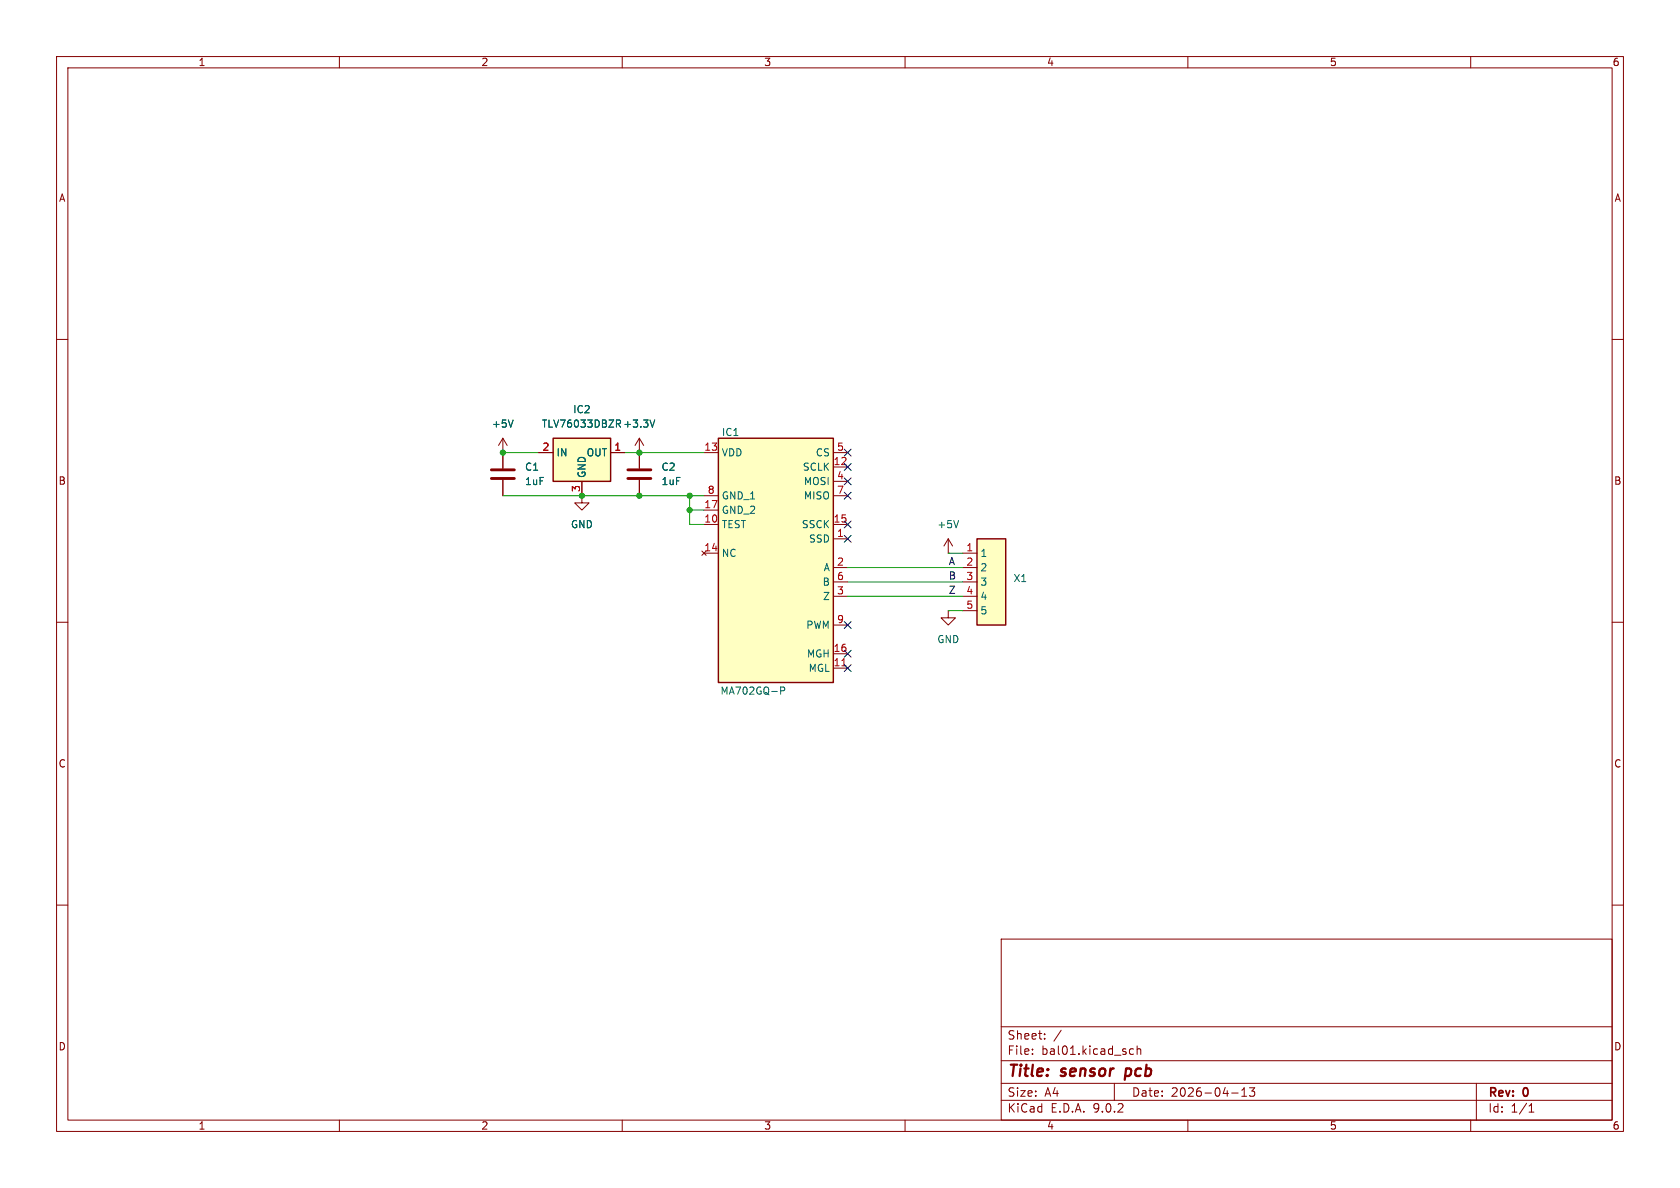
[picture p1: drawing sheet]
<svg xmlns="http://www.w3.org/2000/svg" width="297mm" height="210mm" viewBox="0 0 297 210" stroke-linecap="round" stroke-linejoin="round" font-family="sans-serif">
<g fill="none" stroke="#840000" stroke-width=".18">
<path d="M10 10h277v190h-277zM12 12h273v186h-273zM60 10v2M110 10v2M160 10v2M210 10v2M260 10v2M10 60h2M285 60h2M10 110h2M285 110h2M10 160h2"/>
<path d="M177 166h108v32h-108zM285 160h2M60 198v2M110 198v2M160 198v2M177 194.5h108M177 191.5h108M177 187.5h108M177 181.5h108M182.5 186.3v.1M182.5 185.5v.1M184.7 183.6v.1"/>
<path d="M184.7 182.8v.1M187.6 182.1l-1.3 2M197 191.5v3M200.4 185.5l-.4-.1-.3 .3v.4l.1 .2h.6M201 185.5l.2-.1 .4 .1 .1 .9M201 184.9v1.5M210 198v2M217.7 193.2h1.2M219.5 193.8h.9M219.5 192.7l.5-.4v1.5M220.9 192.3h.9l-.5 .6 .4 .1v.7l-.2 .1h-.4l-.2-.1M260 198v2"/>
<path d="M261 191.5v6.5M270.3 196.6h.9M270.3 195.5l.4-.4v1.5"/>
</g>
<path d="M199.1 188.9l-.3 2" fill="none" stroke="#840000" stroke-width=".4"/>
<path d="M172.7 95.3h5.1v15.2h-5.1z" fill="#ffffc2"/>
<path d="M172.7 95.3h5.1v15.2h-5.1z" fill="none" stroke="#840000" stroke-width=".25"/>
<g fill="none" stroke="#840000" stroke-width=".18">
<path d="M88.9 77.5l-.8 1.2M88.9 77.5l.8 1.2M88.9 77.5v2.5M88.9 80h.1M102.9 87.6v1.3h1.2l-1.2 1.3-1.3-1.3h1.3M102.9 87.6h.1M170.2 97.8h2.5M167.6 108v1.2h1.3l-1.3 1.3-1.2-1.3h1.2M167.6 108h.1M170.2 100.3h2.5M170.2 102.9h2.5M170.2 105.4h2.5"/>
<path d="M170.2 108h2.5"/>
</g>
<path d="M90.7 74.2l-.4 1.3" fill="none" stroke="#006464" stroke-width=".18"/>
<path d="M127 77.5h20.3v43.2h-20.3z" fill="#ffffc2"/>
<path d="M127 77.5h20.3v43.2h-20.3z" fill="none" stroke="#840000" stroke-width=".25"/>
<g fill="none" stroke="#840000" stroke-width=".18">
<path d="M88.9 80v2.8M88.9 84.8v2.8M124.1 97.4l.7 .8M124.5 80h2.5M124.5 87.6h2.5M124.5 90.2h2.5M124.5 92.7h2.5M124.5 97.8h2.5M124.8 97.4l-.7 .8M147.3 80h2.6M147.3 87.6h2.6M147.3 92.7h2.6"/>
<path d="M147.3 82.6h2.6M147.3 85.1h2.6M147.3 95.3h2.6M147.3 100.3h2.6M147.3 102.9h2.6M147.3 105.4h2.6M147.3 110.5h2.6M147.3 115.6h2.6M147.3 118.1h2.6"/>
</g>
<path d="M148.8 117.7h.8" fill="none" stroke="#a90000" stroke-width=".18"/>
<path d="M138 122.1h.6l.1-.2v-.3l-.7-.2v1.3" fill="none" stroke="#006464" stroke-width=".18"/>
<path d="M86.9 83.1h4M86.9 84.6h4" fill="none" stroke="#840000" stroke-width=".51"/>
<path d="M97.8 77.5h10.1v7.6h-10.1z" fill="#ffffc2"/>
<path d="M97.8 77.5h10.1v7.6h-10.1z" fill="none" stroke="#840000" stroke-width=".25"/>
<g fill="none" stroke="#840000" stroke-width=".18">
<path d="M113 77.5l-.7 1.2M113 77.5l.8 1.2M113 77.5v5.3M88.9 80h.1M88.9 80v2.8M88.9 84.8v2.8M95.2 80h2.6M102.9 87.6h.1M102.9 85.1v2.5M107.9 80h2.6M113 80h.1M113 84.8v2.8"/>
<path d="M167.6 97.8h.1M167.6 95.3l-.7 1.2M167.6 95.3l.8 1.2M167.6 95.3v2.5"/>
</g>
<path d="M90.7 74.2l-.4 1.3M109 74.2l.6 .1M109.3 74.9l.4 .6M109.6 74.8l-.6 .1M115.8 74.2l-.5 1.3M169.5 92l-.5 1.3" fill="none" stroke="#006464" stroke-width=".18"/>
<path d="M111 83.1h4.1M111 84.6h4.1" fill="none" stroke="#840000" stroke-width=".51"/>
<path d="M88.9 87.6h35.6M88.9 80h6.3M110.5 80h14M121.9 87.6v5.1h2.6M121.9 90.2h2.6M167.6 97.8h2.6M149.9 105.4h20.3M149.9 100.3h20.3M149.9 102.9h20.3M167.6 108h2.6" fill="none" stroke="#009600" stroke-width=".18"/>
<g fill="none" stroke="#000084" stroke-width=".18">
<path d="M149.3 79.4l1.2 1.2M150.5 79.4l-1.2 1.2M149.3 81.9l1.2 1.3M149.3 92.1l1.2 1.2M149.3 84.5l1.2 1.2M149.3 87l1.2 1.2M149.3 94.6l1.2 1.3M150.5 81.9l-1.2 1.3M150.5 92.1l-1.2 1.2M150.5 84.5l-1.2 1.2M150.5 87l-1.2 1.2M150.5 94.6l-1.2 1.3"/>
<path d="M149.3 115l1.2 1.2M149.3 117.5l1.2 1.2M149.3 109.9l1.2 1.2M150.5 115l-1.2 1.2M150.5 117.5l-1.2 1.2M150.5 109.9l-1.2 1.2"/>
</g>
<g fill="#009600" stroke="#009600" stroke-width=".18">
<circle cx="113" cy="80" r=".46"/>
<circle cx="113" cy="87.6" r=".46"/>
<circle cx="121.9" cy="87.6" r=".46"/>
<circle cx="121.9" cy="90.2" r=".46"/>
<circle cx="88.9" cy="80" r=".46"/>
<circle cx="102.9" cy="87.6" r=".46"/>
</g>
<g font-size="2.8" fill="#840000">
<text x="178" y="190.9">Title:</text>
<text x="187.7" y="190.9">sensor</text>
<text x="199.8" y="190.9">pcb</text>
</g>
<g font-size="2.1" fill="#840000">
<text x="178" y="184">Sheet:</text>
<text x="178" y="186.7">File:</text>
<text x="184.1" y="186.7">bal01.kicad_sch</text>
<text x="178" y="196.9">KiCad</text>
<text x="178" y="194.1">Size:</text>
<text x="184.7" y="194.1">A4</text>
<text x="185.7" y="196.9">E.D.A.</text>
<text x="193.3" y="196.9">9.0.2</text>
<text x="200" y="194.1">Date:</text>
<text x="207" y="194.1">2026-04-13</text>
<text x="263" y="194.3">Rev:</text>
<text x="263" y="196.9">Id:</text>
<text x="267.1" y="196.9">1/1</text>
<text x="269.4" y="194.3">0</text>
</g>
<g font-size="1.8" fill="#840000">
<text x="35" y="11.9">1</text>
<text x="85" y="11.9">2</text>
<text x="135" y="11.9">3</text>
<text x="185" y="11.9">4</text>
<text x="235" y="11.9">5</text>
<text x="285" y="11.9">6</text>
<text x="10.3" y="35.9">A</text>
<text x="285.3" y="35.9">A</text>
<text x="10.3" y="85.9">B</text>
<text x="285.3" y="85.9">B</text>
<text x="10.3" y="135.9">C</text>
<text x="285.3" y="135.9">C</text>
<text x="10.3" y="185.9">D</text>
<text x="285.3" y="185.9">D</text>
<text x="35" y="199.9">1</text>
<text x="85" y="199.9">2</text>
<text x="135" y="199.9">3</text>
<text x="185" y="199.9">4</text>
<text x="235" y="199.9">5</text>
<text x="285" y="199.9">6</text>
</g>
<g font-size="1.8" fill="#006464">
<text x="86.9" y="75.8">+5V</text>
<text x="95.7" y="75.8">TLV76033DBZR</text>
<text x="101.2" y="73.3">IC2</text>
<text x="110.1" y="75.8">+3.3V</text>
<text x="127.5" y="77.3">IC1</text>
<text x="92.7" y="83.4">C1</text>
<text x="98.3" y="80.9">IN</text>
<text x="103.6" y="80.9">OUT</text>
<text x="116.8" y="83.4">C2</text>
<text x="127.5" y="80.9">VDD</text>
<text x="141.8" y="83.4">SCLK</text>
<text x="144.1" y="80.9">CS</text>
<text x="92.7" y="86">1uF</text>
<text x="103.7" y="84.6" transform="rotate(-90 103.7 84.6)">GND</text>
<text x="116.8" y="86">1uF</text>
<text x="127.5" y="88.5">GND_1</text>
<text x="142" y="86">MOSI</text>
<text x="142" y="88.5">MISO</text>
<text x="100.8" y="93.6">GND</text>
<text x="127.5" y="91">GND_2</text>
<text x="127.5" y="93.6">TEST</text>
<text x="141.6" y="93.6">SSCK</text>
<text x="165.6" y="93.6">+5V</text>
<text x="127.5" y="98.7">NC</text>
<text x="142.9" y="96.1">SSD</text>
<text x="145.5" y="101.2">A</text>
<text x="173.2" y="98.7">1</text>
<text x="173.2" y="101.2">2</text>
<text x="145.3" y="103.7">B</text>
<text x="145.4" y="106.3">Z</text>
<text x="173.2" y="103.7">3</text>
<text x="173.2" y="106.3">4</text>
<text x="179.1" y="103.1">X1</text>
<text x="142.4" y="111.4">PWM</text>
<text x="165.6" y="113.9">GND</text>
<text x="173.2" y="108.8">5</text>
<text x="142.6" y="116.4">MGH</text>
<text x="142.9" y="119">MGL</text>
<text x="127.3" y="123">MA702GQ-P</text>
</g>
<g font-size="1.8" fill="#a90000">
<text x="95.8" y="79.8">2</text>
<text x="108.5" y="79.8">1</text>
<text x="124.4" y="79.8">13</text>
<text x="147.3" y="82.3">12</text>
<text x="147.9" y="79.8">5</text>
<text x="102.6" y="87.1" transform="rotate(-90 102.6 87.1)">3</text>
<text x="124.4" y="89.9">17</text>
<text x="125" y="87.4">8</text>
<text x="147.9" y="84.8">4</text>
<text x="147.9" y="87.4">7</text>
<text x="124.4" y="92.5">10</text>
<text x="147.3" y="92.5">15</text>
<text x="147.9" y="95">1</text>
<text x="124.4" y="97.5">14</text>
<text x="147.9" y="100.1">2</text>
<text x="170.7" y="97.5">1</text>
<text x="170.7" y="100.1">2</text>
<text x="147.9" y="102.6">6</text>
<text x="147.9" y="105.2">3</text>
<text x="170.7" y="102.6">3</text>
<text x="170.7" y="105.2">4</text>
<text x="170.7" y="107.7">5</text>
<text x="147.9" y="110.2">9</text>
<text x="147.3" y="115.3">16</text>
<text x="147.3" y="117.9">11</text>
</g>
<g font-size="1.8" fill="#0f0f0f">
<text x="167.6" y="100">A</text>
<text x="167.6" y="105.1">Z</text>
<text x="167.6" y="102.5">B</text>
</g>
</svg>
